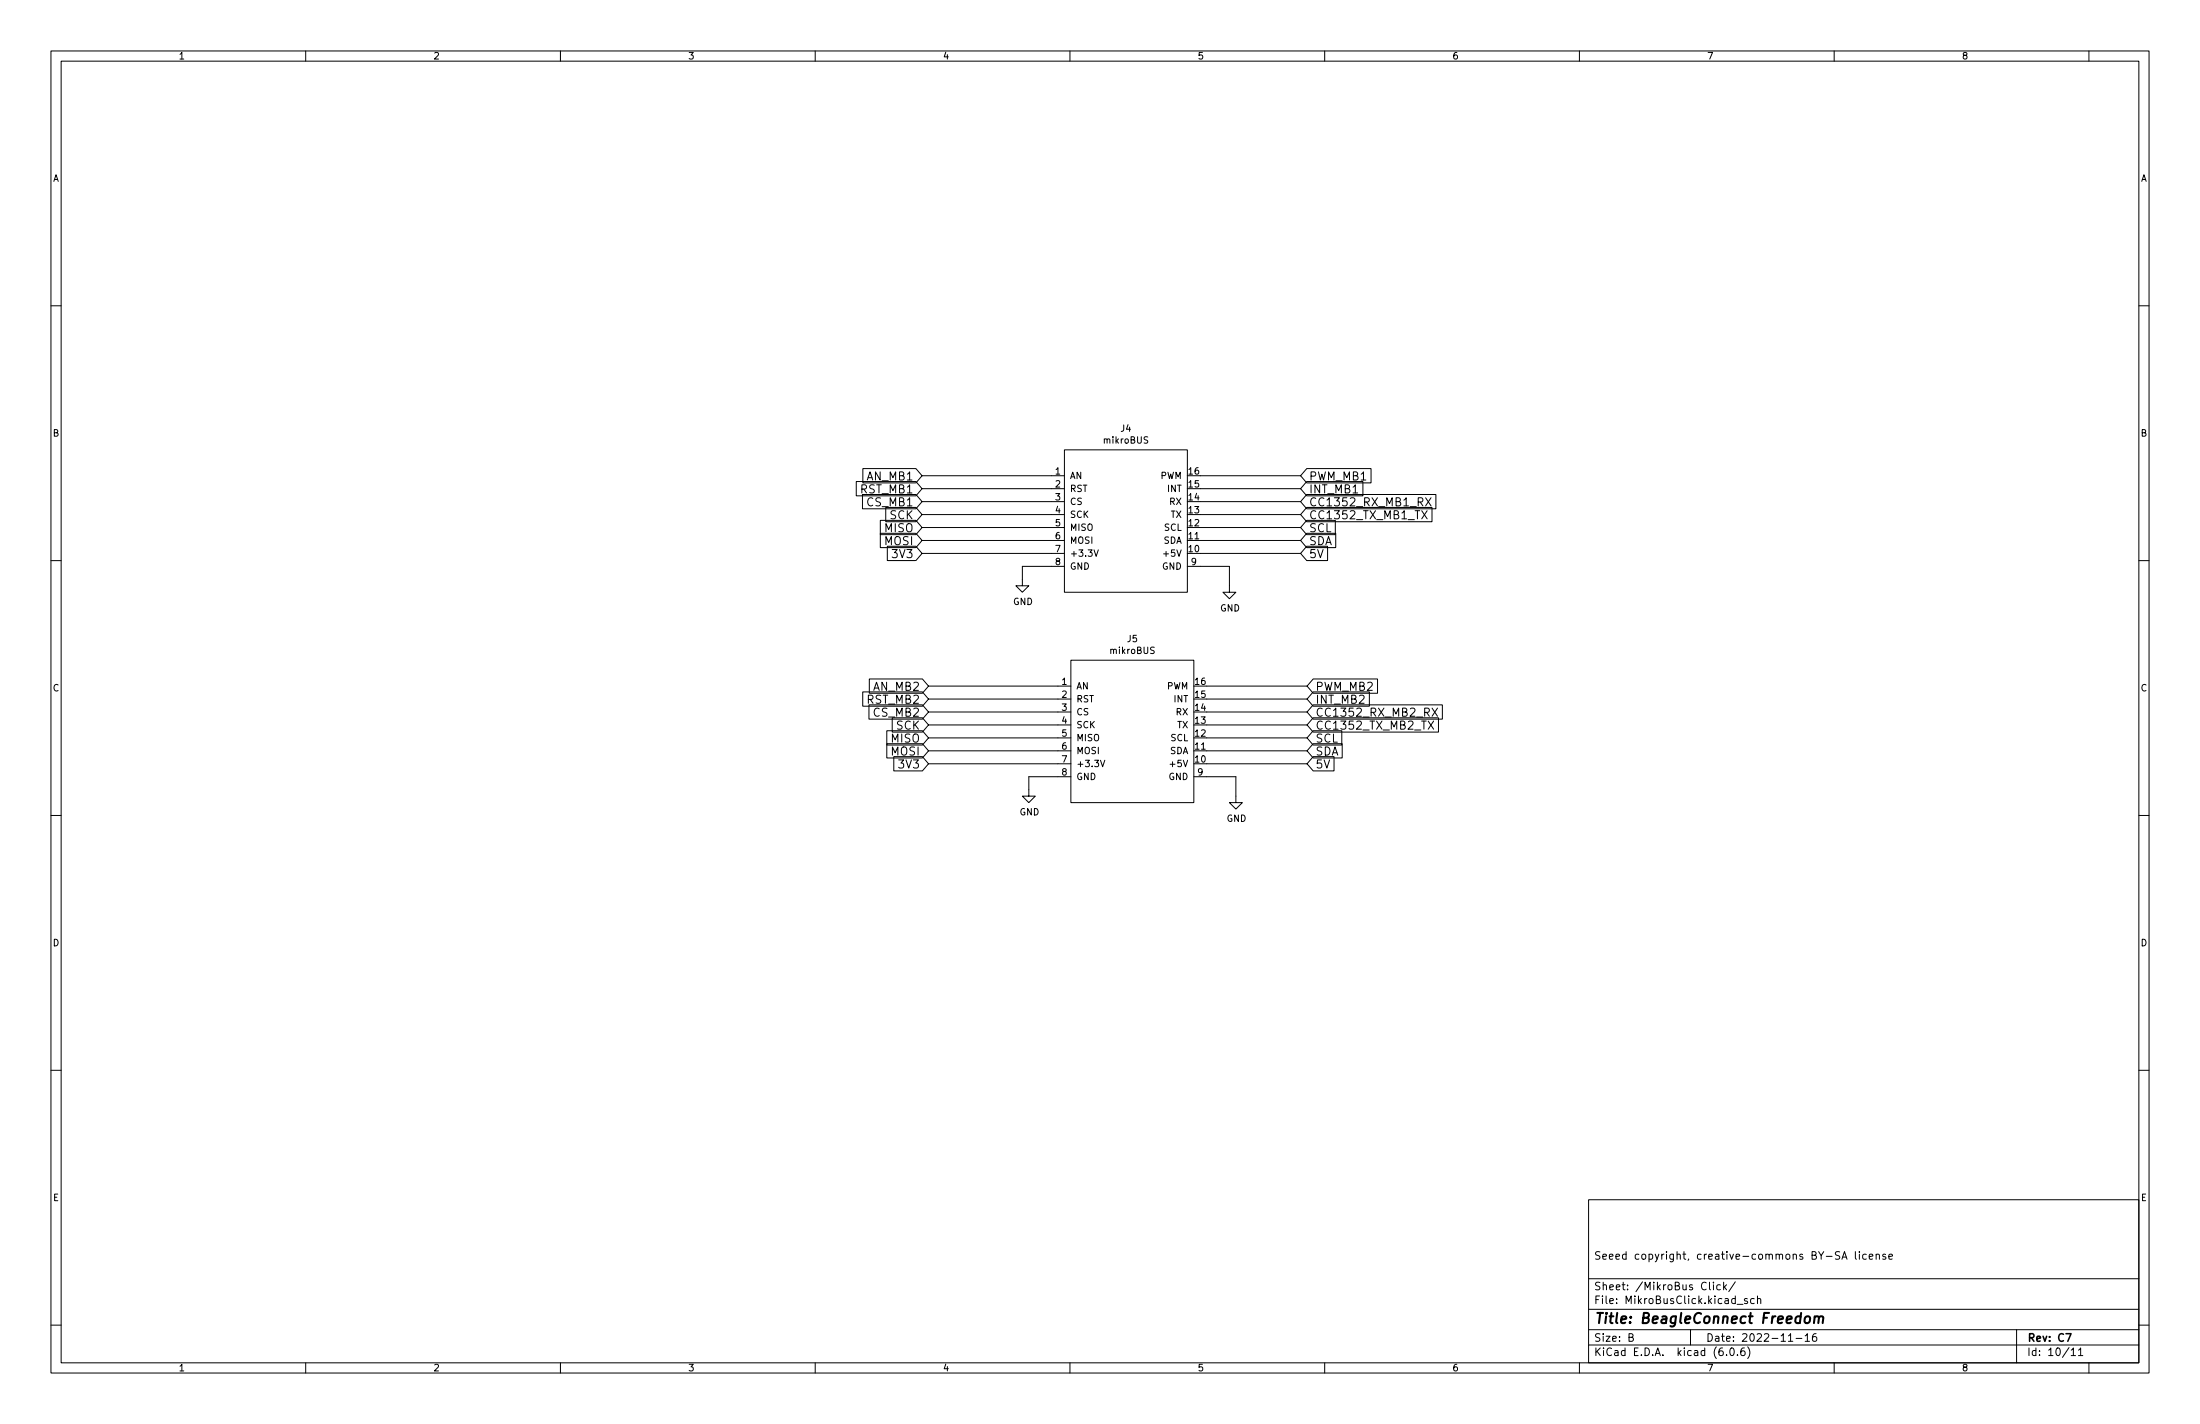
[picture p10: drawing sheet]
<svg xmlns="http://www.w3.org/2000/svg" width="432mm" height="279mm" viewBox="0 0 432 279" stroke-linecap="round" stroke-linejoin="round" font-family="sans-serif">
<g fill="none" stroke="#000" stroke-width=".2">
<path d="M10 10h411.8v259.4h-411.8zM12 12h407.8v255.4h-407.8zM60 10v2M110 10v2M160 10v2M210 10v2M260 10v2M310 10v2M360 10v2M410 10v2M10 60h2M419.8 60h2"/>
<path d="M168.1 94.5h11.7l1.2 1.4-1.2 1.4h-11.7zM169.3 97h10.5l1.2 1.4-1.2 1.4h-10.5zM169.4 91.9h10.4l1.2 1.4-1.2 1.4h-10.4zM173.8 99.6h6l1.2 1.4-1.2 1.4h-6zM181 93.3h27.9M181 95.9h27.9M181 98.4h27.9M208.9 88.3h24.1v27.9h-24.1zM225.3 85.8l-.5-.1-.2 .1v.4l.6 .2 .1 .3-.3 .3-.5-.1M235.6 93.3h19.7M235.6 95.9h19.7M235.6 98.4h19.7"/>
<path d="M256.5 97h25.3v2.8h-25.3l-1.2-1.4zM256.5 91.9h12.6v2.8h-12.6l-1.2-1.4zM256.5 94.5h11v2.8h-11l-1.2-1.4zM256.5 99.6h24.6v2.8h-24.6l-1.2-1.4zM279.8 97.7l1.1 1.6M280.9 97.7l-1.1 1.6M10 110h2M172.8 104.6h7l1.2 1.4-1.2 1.4h-7zM172.8 102.1h7l1.2 1.4-1.2 1.4h-7zM174.2 107.2h5.6l1.2 1.4-1.2 1.4h-5.6zM181 106h27.9M181 101h27.9"/>
<path d="M181 103.5h27.9M181 108.6h27.9M208.9 111.1h-8.2v3.8h1.2l-1.2 1.3-1.3-1.3h1.3M214.7 107.9l.4 1.3 .5-1.3M233 111.1h8.3v5.1h1.3l-1.3 1.3-1.3-1.3h1.3M233 106h22.3M235.6 101h19.7M235.6 103.5h19.7M235.6 108.6h19.7M256.5 107.2h4.1v2.8h-4.1l-1.2-1.4zM256.5 104.6h5.7v2.8h-5.7l-1.2-1.4zM256.5 102.1h5.6v2.8h-5.6l-1.2-1.4z"/>
<path d="M279 100.2l1.1 1.6M280.1 100.2l-1.1 1.6M419.8 110h2M169.3 135.8h11.7l1.2 1.4-1.2 1.4h-11.7zM170.5 138.3h10.5l1.2 1.4-1.2 1.4h-10.5zM170.6 133.2h10.4l1.2 1.4-1.2 1.4h-10.4zM182.2 134.6h28M182.2 137.2h28M182.2 139.7h28M210.2 129.5h24.1v28h-24.1zM226.5 127h-.4l-.2 .1v.3l.5 .3 .1 .3-.2 .2h-.5M236.9 134.6h19.6"/>
<path d="M236.9 137.2h19.6M236.9 139.7h19.6M257.7 135.8h11.1v2.8h-11.1l-1.2-1.4zM257.7 138.3h25.4v2.8h-25.4l-1.2-1.4zM257.7 133.2h12.7v2.8h-12.7l-1.2-1.4zM281.1 138.9l1 1.6M282.1 138.9l-1 1.6M10 160h2M174.1 145.9h6.9l1.2 1.4-1.2 1.4h-6.9zM174.1 143.4h6.9l1.2 1.4-1.2 1.4h-6.9zM175.1 140.8h5.9l1.2 1.4-1.2 1.4h-5.9zM175.4 148.5h5.6l1.2 1.4-1.2 1.4h-5.6z"/>
<path d="M182.2 147.3h28M182.2 142.2h28M182.2 144.8h28M182.2 149.9h28M210.2 152.4h-8.3v3.8h1.3l-1.3 1.3-1.2-1.3h1.2M216 149.2l.4 1.2 .4-1.2M234.3 152.4h8.3v5.1h1.2l-1.2 1.3-1.3-1.3h1.3M234.3 147.3h22.2M236.9 142.2h19.6M236.9 144.8h19.6M236.9 149.9h19.6M257.7 145.9h5.7v2.8h-5.7l-1.2-1.4z"/>
<path d="M257.7 148.5h4.1v2.8h-4.1l-1.2-1.4zM257.7 140.8h24.6v2.8h-24.6l-1.2-1.4zM257.7 143.4h5.7v2.8h-5.7l-1.2-1.4zM280.3 141.5l1.1 1.6M281.4 141.5l-1.1 1.6M419.8 160h2M10 210h2M419.8 210h2M311.8 235.4h108v32h-108zM10 260h2M311.8 256.9h108M311.8 250.9h108"/>
<path d="M335.5 251.6v1.3l.2 .2M336.3 251.6v.1M336.3 252.1v1M337.7 252.2l-.5-.1-.3 .3 .2 .6h.6M338.3 251.6v1.5M338.4 252.5l.5 .6M338.9 252.1l-.6 .5M340.6 251.5l-1.3 1.9M340.9 255.9h1.2M342.9 254.9l-.3-.1-.2 .2v.2l.5 .2v.3h-.5M344.3 254.9l-.4-.1-.3 .3 .1 .6h.6M344.9 254.9l.3-.1 .3 .1 .1 .9"/>
<path d="M344.9 254.3v1.5M361.1 245.7l-.6-.1-.2 .1v.4l.6 .3 .2 .4-.3 .3-.6-.1M361.5 247.1l.5-1.5 .5 1.5M361.7 246.7h.7M364.2 245.6v1.3l.2 .2M364.9 245.6v.1M364.9 246.1v1M366.3 246.1h-.4l-.3 .3 .1 .6h.6M366.9 246.6l.7-.2-.1-.3h-.4l-.2 .2v.7h.6M368.2 246.2l.2-.1h.4l.1 1M368.2 246.1v1M370.1 246.1h-.4l-.2 .2 .1 .2 .5 .2v.3h-.6"/>
<path d="M370.7 246.6l.7-.2v-.3h-.5l-.2 .2 .1 .7h.6M419.8 260h2M60 267.4v2M110 267.4v2M160 267.4v2M210 267.4v2M260 267.4v2M310 267.4v2M311.8 263.9h108M311.8 260.9h108M319.7 262.4l.7-.1 .1-.2-.1-.4h-.7v1.5h.6l.3-.3a.39 .39 0 0 0-.4-.5M331.8 260.9v3"/>
<path d="M338.9 265.8v.2M339.7 264.5h.2a.8 .8 0 0 1 .5 .7 .8 .8 0 0 1-.5 .8 1 1 0 0 1-.2-1.5zM341 265.8v.2M342.4 264.5a.59 .59 0 0 0-.7 .6v.6l.1 .2 .4 .1 .2-.2 .1-.5-.1-.2-.5-.1-.2 .3M343 264.3a1.72 1.72 0 0 1 0 2.2M351 263.2h.9M352.5 262.6h1.2M354.3 262.1l.4-.4v1.5M354.3 263.2h.9M356.4 261.7a.6 .6 0 0 0-.7 .6v.6l.2 .2 .4 .1 .2-.2 .1-.5-.2-.2-.4-.1-.3 .3M360 267.4v2M395.8 260.9v6.5"/>
<path d="M406.5 264.9l.4-.4v1.5M406.5 266h.9M407.9 264.9l.5-.4v1.5M407.9 266h.9M410 267.4v2"/>
</g>
<path d="M405.5 261.7h1l-.6 1.5" fill="none" stroke="#000" stroke-width=".3"/>
<path d="M354.4 258.5a.52 .52 0 0 1 .5-.2 .52 .52 0 0 1 .4 .4l-.1 .5a.55 .55 0 0 1-.5 .4 .55 .55 0 0 1-.5-.4zM356.2 258.5a.49 .49 0 0 1 .8 .1l-.1 1M356.2 258.3l-.2 1.3M357 258.6a.5 .5 0 0 1 .8-.2l-.1 1.2" fill="none" stroke="#000" stroke-width=".4"/>
<text font-size="2.8" x="312.8" y="259.7">Title: BeagleConnect Freedom</text>
<g font-size="2.2">
<text x="170.2" y="94.3">AN_MB1</text>
<text x="256.9" y="94.3">PWM_MB1</text>
<text x="169" y="96.8">RST_MB1</text>
<text x="170.3" y="99.3">CS_MB1</text>
<text x="174.7" y="101.9">SCK</text>
<text x="256.9" y="99.3">CC1352_RX_MB1_RX</text>
<text x="256.9" y="96.8">INT_MB1</text>
<text x="256.9" y="101.9">CC1352_TX_MB1_TX</text>
<text x="173.7" y="107">MOSI</text>
<text x="173.7" y="104.4">MISO</text>
<text x="256.9" y="107">SDA</text>
<text x="256.9" y="104.4">SCL</text>
<text x="175.4" y="109.5">3V3</text>
<text x="256.9" y="109.5">5V</text>
<text x="171.5" y="135.5">AN_MB2</text>
<text x="258.1" y="135.5">PWM_MB2</text>
<text x="170.2" y="138.1">RST_MB2</text>
<text x="171.6" y="140.6">CS_MB2</text>
<text x="175.9" y="143.2">SCK</text>
<text x="258.1" y="138.1">INT_MB2</text>
<text x="258.1" y="143.2">CC1352_TX_MB2_TX</text>
<text x="258.1" y="140.6">CC1352_RX_MB2_RX</text>
<text x="174.9" y="148.2">MOSI</text>
<text x="174.9" y="145.7">MISO</text>
<text x="258.1" y="148.2">SDA</text>
<text x="258.1" y="145.7">SCL</text>
<text x="176.7" y="150.8">3V3</text>
<text x="258.1" y="150.8">5V</text>
</g>
<g font-size="2.1">
<text x="312.8" y="247.1">Seeed copyright, creative-commons BY-SA license</text>
<text x="312.8" y="255.9">File: MikroBusClick.kicad_sch</text>
<text x="312.8" y="253.2">Sheet: /MikroBus Click/</text>
<text x="312.8" y="263.2">Size: B</text>
<text x="334.8" y="263.2">Date: 2022-11-16</text>
<text x="397.8" y="263.2">Rev: C7</text>
<text x="312.8" y="266">KiCad E.D.A. kicad (6.0.6)</text>
<text x="397.8" y="266">Id: 10/11</text>
</g>
<g font-size="1.8">
<text x="35" y="11.7">1</text>
<text x="85" y="11.7">2</text>
<text x="135" y="11.7">3</text>
<text x="185" y="11.7">4</text>
<text x="235" y="11.7">5</text>
<text x="285" y="11.7">6</text>
<text x="335" y="11.7">7</text>
<text x="385" y="11.7">8</text>
<text x="10.3" y="35.6">A</text>
<text x="420.1" y="35.6">A</text>
<text x="10.3" y="85.7">B</text>
<text x="216.7" y="87">mikroBUS</text>
<text x="220" y="84.7">J4</text>
<text x="420.1" y="85.7">B</text>
<text x="207.2" y="93.1">1</text>
<text x="207.2" y="95.6">2</text>
<text x="209.9" y="94">AN</text>
<text x="227.7" y="94">PWM</text>
<text x="233.3" y="95.6">15</text>
<text x="233.3" y="93.1">16</text>
<text x="207.2" y="98.2">3</text>
<text x="207.2" y="100.7">4</text>
<text x="209.9" y="96.5">RST</text>
<text x="209.9" y="99.1">CS</text>
<text x="209.9" y="101.6">SCK</text>
<text x="229.2" y="96.5">INT</text>
<text x="229.6" y="99.1">RX</text>
<text x="229.8" y="101.6">TX</text>
<text x="233.3" y="100.7">13</text>
<text x="233.3" y="98.2">14</text>
<text x="207.2" y="103.3">5</text>
<text x="207.2" y="105.8">6</text>
<text x="209.9" y="104.1">MISO</text>
<text x="209.9" y="106.7">MOSI</text>
<text x="228.3" y="106.7">SDA</text>
<text x="228.5" y="104.1">SCL</text>
<text x="233.3" y="105.8">11</text>
<text x="233.3" y="103.3">12</text>
<text x="207.2" y="108.3">7</text>
<text x="207.2" y="110.9">8</text>
<text x="209.9" y="109.2">+3.3V</text>
<text x="209.9" y="111.8">GND</text>
<text x="228.1" y="111.8">GND</text>
<text x="228.8" y="109.2">+5V</text>
<text x="233.3" y="108.3">10</text>
<text x="233.8" y="110.9">9</text>
<text x="198.8" y="118.7">GND</text>
<text x="239.5" y="120">GND</text>
<text x="221.3" y="126">J5</text>
<text x="218" y="128.3">mikroBUS</text>
<text x="10.3" y="135.6">C</text>
<text x="208.4" y="134.4">1</text>
<text x="208.4" y="136.9">2</text>
<text x="211.2" y="135.3">AN</text>
<text x="211.2" y="137.8">RST</text>
<text x="229" y="135.3">PWM</text>
<text x="230.4" y="137.8">INT</text>
<text x="234.6" y="136.9">15</text>
<text x="234.6" y="134.4">16</text>
<text x="420.1" y="135.6">C</text>
<text x="208.4" y="139.4">3</text>
<text x="208.4" y="142">4</text>
<text x="211.2" y="140.3">CS</text>
<text x="211.2" y="142.9">SCK</text>
<text x="230.8" y="140.3">RX</text>
<text x="231" y="142.9">TX</text>
<text x="234.6" y="142">13</text>
<text x="234.6" y="139.4">14</text>
<text x="208.4" y="144.5">5</text>
<text x="208.4" y="147.1">6</text>
<text x="208.4" y="149.6">7</text>
<text x="211.2" y="145.4">MISO</text>
<text x="211.2" y="148">MOSI</text>
<text x="229.6" y="148">SDA</text>
<text x="229.8" y="145.4">SCL</text>
<text x="234.6" y="149.6">10</text>
<text x="234.6" y="147.1">11</text>
<text x="234.6" y="144.5">12</text>
<text x="208.4" y="152.1">8</text>
<text x="211.2" y="150.5">+3.3V</text>
<text x="211.2" y="153">GND</text>
<text x="229.4" y="153">GND</text>
<text x="230.1" y="150.5">+5V</text>
<text x="235.1" y="152.1">9</text>
<text x="200.1" y="160">GND</text>
<text x="240.7" y="161.2">GND</text>
<text x="10.3" y="185.7">D</text>
<text x="420.1" y="185.7">D</text>
<text x="10.4" y="235.7">E</text>
<text x="420.2" y="235.7">E</text>
<text x="35" y="269.1">1</text>
<text x="85" y="269.1">2</text>
<text x="135" y="269.1">3</text>
<text x="185" y="269.1">4</text>
<text x="235" y="269.1">5</text>
<text x="285" y="269.1">6</text>
<text x="335" y="269.1">7</text>
<text x="385" y="269.1">8</text>
</g>
</svg>
